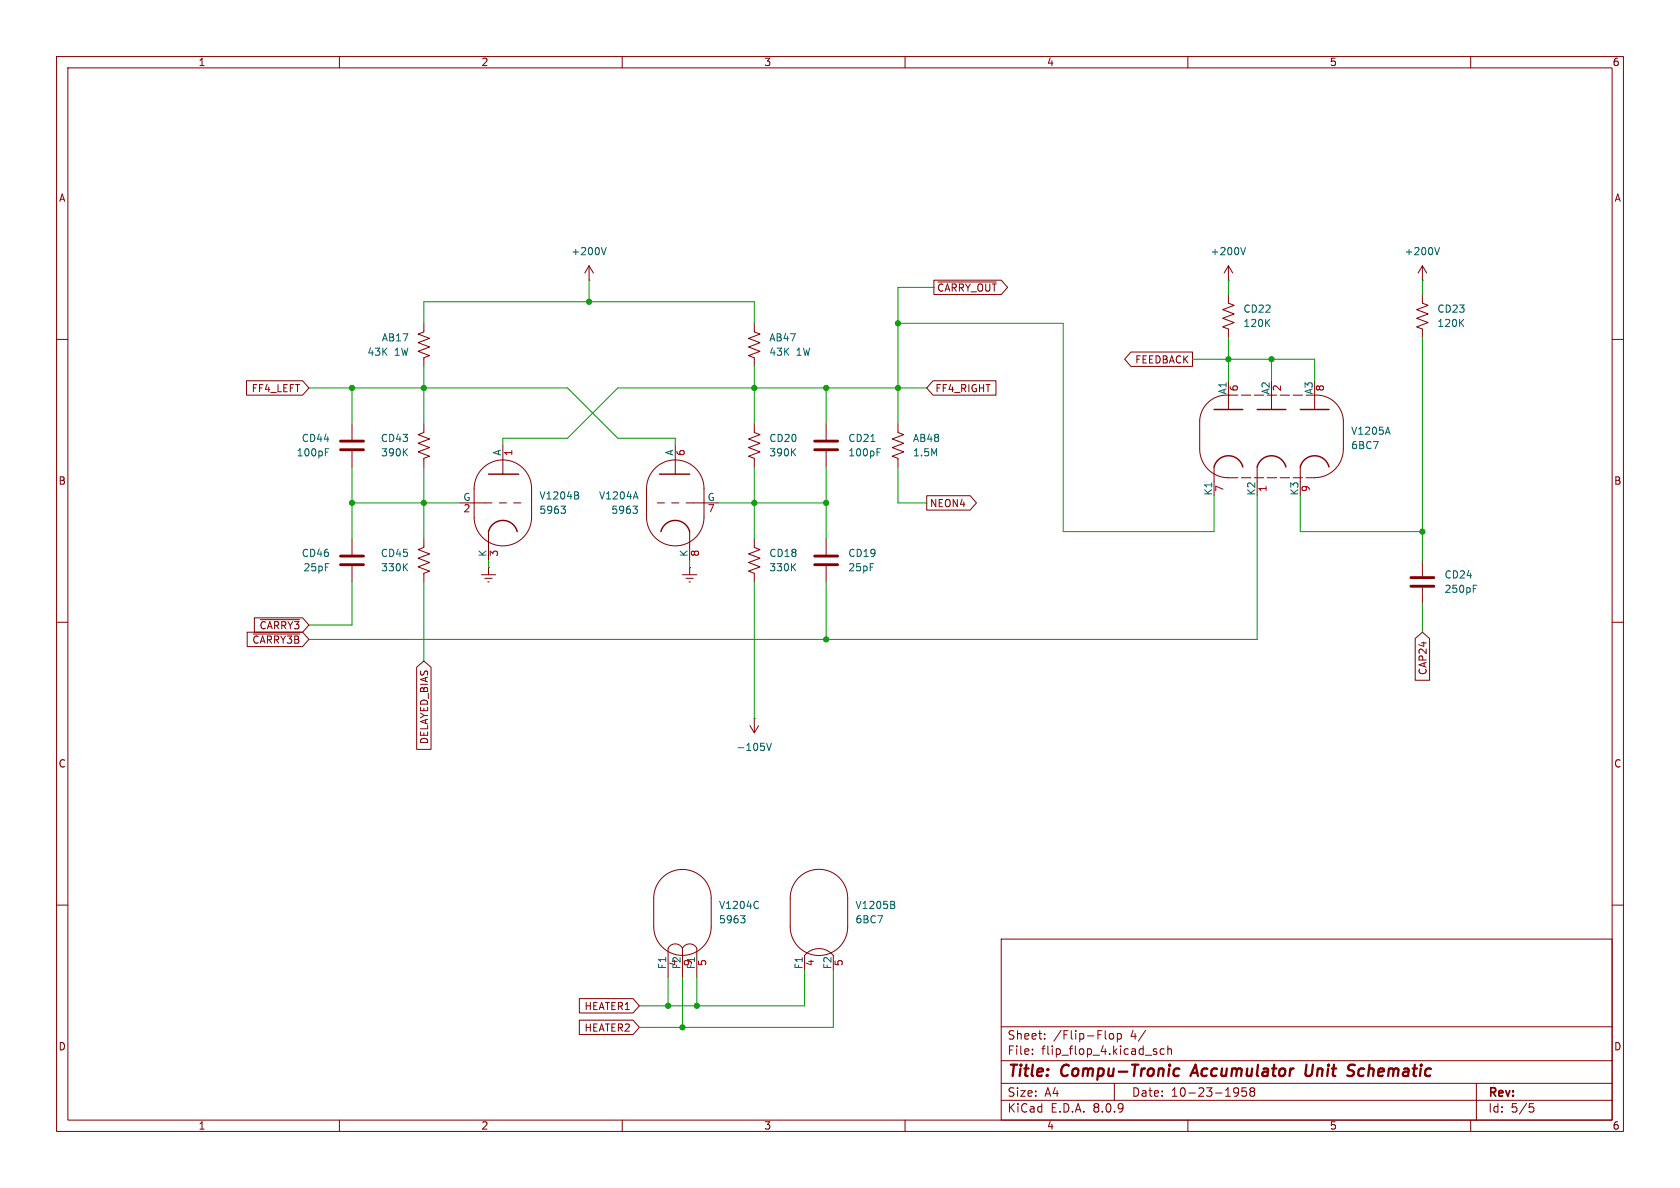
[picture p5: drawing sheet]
(kicad_sch
 (version 20231120)
 (generator "eeschema")
 (generator_version "8.0")
 (paper "A4")
 (title_block
  (title "Compu-Tronic Accumulator Unit Schematic")
  (date "10-23-1958"))
 (lib_symbols
  (symbol "Device:C"
   (pin_numbers hide)
   (pin_names
    (offset 0.254)) (exclude_from_sim no) (in_bom yes) (on_board yes)
   (property "Reference" "C" (at 0.635 2.54 0) (effects (font (size 1.27 1.27)) (justify left)))
   (property "Value" "C" (at 0.635 -2.54 0) (effects (font (size 1.27 1.27)) (justify left)))
   (property "Footprint" "" (at 0.9652 -3.81 0) (effects (font (size 1.27 1.27)) (hide yes)))
   (property "Datasheet" "~" (at 0 0 0) (effects (font (size 1.27 1.27)) (hide yes)))
   (property "Description" "Unpolarized capacitor" (at 0 0 0) (effects (font (size 1.27 1.27)) (hide yes)))
   (symbol "C_0_1"
    (polyline (pts (xy -2.032 -0.762) (xy 2.032 -0.762)) (stroke (width 0.508) (type default)) (fill (type none)))
    (polyline (pts (xy -2.032 0.762) (xy 2.032 0.762)) (stroke (width 0.508) (type default)) (fill (type none))))
   (symbol "C_1_1"
    (pin passive line (at 0 3.81 270) (length 2.794) (name "~" (effects (font (size 1.27 1.27)))) (number "1" (effects (font (size 1.27 1.27)))))
    (pin passive line (at 0 -3.81 90) (length 2.794) (name "~" (effects (font (size 1.27 1.27)))) (number "2" (effects (font (size 1.27 1.27)))))))
  (symbol "Device:R_US"
   (pin_numbers hide)
   (pin_names
    (offset 0)) (exclude_from_sim no) (in_bom yes) (on_board yes)
   (property "Reference" "R" (at 2.54 0 90) (effects (font (size 1.27 1.27))))
   (property "Value" "R_US" (at -2.54 0 90) (effects (font (size 1.27 1.27))))
   (property "Footprint" "" (at 1.016 -0.254 90) (effects (font (size 1.27 1.27)) (hide yes)))
   (property "Datasheet" "~" (at 0 0 0) (effects (font (size 1.27 1.27)) (hide yes)))
   (property "Description" "Resistor, US symbol" (at 0 0 0) (effects (font (size 1.27 1.27)) (hide yes)))
   (symbol "R_US_0_1"
    (polyline (pts (xy 0 -2.286) (xy 0 -2.54)) (stroke (width 0) (type default)) (fill (type none)))
    (polyline (pts (xy 0 2.286) (xy 0 2.54)) (stroke (width 0) (type default)) (fill (type none)))
    (polyline (pts (xy 0 -0.762) (xy 1.016 -1.143) (xy 0 -1.524) (xy -1.016 -1.905) (xy 0 -2.286)) (stroke (width 0) (type default)) (fill (type none)))
    (polyline (pts (xy 0 0.762) (xy 1.016 0.381) (xy 0 0) (xy -1.016 -0.381) (xy 0 -0.762)) (stroke (width 0) (type default)) (fill (type none)))
    (polyline (pts (xy 0 2.286) (xy 1.016 1.905) (xy 0 1.524) (xy -1.016 1.143) (xy 0 0.762)) (stroke (width 0) (type default)) (fill (type none))))
   (symbol "R_US_1_1"
    (pin passive line (at 0 3.81 270) (length 1.27) (name "~" (effects (font (size 1.27 1.27)))) (number "1" (effects (font (size 1.27 1.27)))))
    (pin passive line (at 0 -3.81 90) (length 1.27) (name "~" (effects (font (size 1.27 1.27)))) (number "2" (effects (font (size 1.27 1.27)))))))
  (symbol "Tube_6BC7:6BC7"
   (pin_names
    (offset 0)) (exclude_from_sim no) (in_bom yes) (on_board yes)
   (property "Reference" "U" (at -7.62 13.716 0) (effects (font (size 1.27 1.27))))
   (property "Value" "6BC7" (at -6.096 11.684 0) (effects (font (size 1.27 1.27))))
   (property "Footprint" "Valve:Valve_Mini_P" (at 1.27 -19.05 0) (effects (font (size 1.27 1.27)) (hide yes)))
   (property "Datasheet" "" (at 0 5.08 0) (effects (font (size 1.27 1.27)) (hide yes)))
   (property "Description" "triple diode" (at 0 19.558 0) (effects (font (size 1.27 1.27)) (hide yes)))
   (property "ki_locked" "" (at 0 0 0) (effects (font (size 1.27 1.27))))
   (symbol "6BC7_1_0"
    (polyline (pts (xy -2.54 -2.54) (xy -2.54 -5.08)) (stroke (width 0) (type default)) (fill (type none)))
    (polyline (pts (xy 0 7.62) (xy 0 10.16)) (stroke (width 0) (type default)) (fill (type none)))
    (polyline (pts (xy 5.08 -2.54) (xy 5.08 -5.08)) (stroke (width 0) (type default)) (fill (type none)))
    (polyline (pts (xy 7.62 7.62) (xy 7.62 10.16)) (stroke (width 0) (type default)) (fill (type none)))
    (polyline (pts (xy 12.7 -2.54) (xy 12.7 -5.08)) (stroke (width 0) (type default)) (fill (type none)))
    (polyline (pts (xy 15.24 7.62) (xy 15.24 10.16)) (stroke (width 0) (type default)) (fill (type none))))
   (symbol "6BC7_1_1"
    (arc (start -5.08 0.635) (mid -3.5954 -2.9604) (end 0 -4.445) (stroke (width 0) (type default)) (fill (type none)))
    (polyline (pts (xy -5.08 5.715) (xy -5.08 0.635)) (stroke (width 0) (type default)) (fill (type none)))
    (polyline (pts (xy 0 -4.445) (xy 15.24 -4.445)) (stroke (width 0) (type dash)) (fill (type none)))
    (polyline (pts (xy 0 10.16) (xy 0 10.16)) (stroke (width 0) (type default)) (fill (type none)))
    (polyline (pts (xy 0 10.16) (xy 15.24 10.16)) (stroke (width 0) (type dash)) (fill (type none)))
    (polyline (pts (xy 20.32 5.715) (xy 20.32 0.635)) (stroke (width 0) (type default)) (fill (type none)))
    (polyline (pts (xy -2.54 7.62) (xy 2.54 7.62) (xy 2.54 7.62)) (stroke (width 0.254) (type default)) (fill (type none)))
    (polyline (pts (xy 5.08 7.62) (xy 10.16 7.62) (xy 10.16 7.62)) (stroke (width 0.254) (type default)) (fill (type none)))
    (polyline (pts (xy 12.7 7.62) (xy 17.78 7.62) (xy 17.78 7.62)) (stroke (width 0.254) (type default)) (fill (type none)))
    (arc (start 0 10.16) (mid -3.4635 8.9929) (end -5.08 5.715) (stroke (width 0) (type default)) (fill (type none)))
    (arc (start 2.54 -2.54) (mid 0 -0.5568) (end -2.54 -2.54) (stroke (width 0.254) (type default)) (fill (type none)))
    (arc (start 10.16 -2.54) (mid 7.62 -0.5568) (end 5.08 -2.54) (stroke (width 0.254) (type default)) (fill (type none)))
    (arc (start 15.2287 -4.4337) (mid 18.8241 -2.9491) (end 20.3087 0.6463) (stroke (width 0) (type default)) (fill (type none)))
    (arc (start 17.78 -2.54) (mid 15.24 -0.5568) (end 12.7 -2.54) (stroke (width 0.254) (type default)) (fill (type none)))
    (arc (start 20.32 5.715) (mid 18.7035 8.9929) (end 15.24 10.16) (stroke (width 0) (type default)) (fill (type none)))
    (pin bidirectional line (at 5.08 -7.62 90) (length 2.54) (name "K2" (effects (font (size 1.27 1.27)))) (number "1" (effects (font (size 1.27 1.27)))))
    (pin output line (at 7.62 12.7 270) (length 2.54) (name "A2" (effects (font (size 1.27 1.27)))) (number "2" (effects (font (size 1.27 1.27)))))
    (pin output line (at 0 12.7 270) (length 2.54) (name "A1" (effects (font (size 1.27 1.27)))) (number "6" (effects (font (size 1.27 1.27)))))
    (pin bidirectional line (at -2.54 -7.62 90) (length 2.54) (name "K1" (effects (font (size 1.27 1.27)))) (number "7" (effects (font (size 1.27 1.27)))))
    (pin output line (at 15.24 12.7 270) (length 2.54) (name "A3" (effects (font (size 1.27 1.27)))) (number "8" (effects (font (size 1.27 1.27)))))
    (pin bidirectional line (at 12.7 -7.62 90) (length 2.54) (name "K3" (effects (font (size 1.27 1.27)))) (number "9" (effects (font (size 1.27 1.27))))))
   (symbol "6BC7_2_1"
    (arc (start -2.54 5.08) (mid 2.54 0) (end 7.62 5.08) (stroke (width 0) (type default)) (fill (type none)))
    (polyline (pts (xy -2.54 10.16) (xy -2.54 5.08)) (stroke (width 0) (type default)) (fill (type none)))
    (polyline (pts (xy 7.62 10.16) (xy 7.62 5.08)) (stroke (width 0) (type default)) (fill (type none)))
    (arc (start 5.08 0) (mid 2.54 1.2208) (end 0 0) (stroke (width 0) (type default)) (fill (type none)))
    (arc (start 7.62 10.16) (mid 2.54 15.24) (end -2.54 10.16) (stroke (width 0) (type default)) (fill (type none)))
    (pin power_in line (at 0 -2.54 90) (length 2.54) (name "F1" (effects (font (size 1.27 1.27)))) (number "4" (effects (font (size 1.27 1.27)))))
    (pin power_in line (at 5.08 -2.54 90) (length 2.54) (name "F2" (effects (font (size 1.27 1.27)))) (number "5" (effects (font (size 1.27 1.27)))))))
  (symbol "Valve:ECC81"
   (pin_names
    (offset 0)) (exclude_from_sim no) (in_bom yes) (on_board yes)
   (property "Reference" "U" (at 3.302 7.874 0) (effects (font (size 1.27 1.27))))
   (property "Value" "ECC81" (at 8.89 -7.62 0) (effects (font (size 1.27 1.27))))
   (property "Footprint" "Valve:Valve_Noval_P" (at 6.858 -10.16 0) (effects (font (size 1.27 1.27)) (hide yes)))
   (property "Datasheet" "http://www.r-type.org/pdfs/ecc81.pdf" (at 0 0 0) (effects (font (size 1.27 1.27)) (hide yes)))
   (property "Description" "double triode" (at 0 0 0) (effects (font (size 1.27 1.27)) (hide yes)))
   (property "ki_locked" "" (at 0 0 0) (effects (font (size 1.27 1.27))))
   (symbol "ECC81_0_1"
    (arc (start -5.08 -2.54) (mid 0 -7.5979) (end 5.08 -2.54) (stroke (width 0) (type default)) (fill (type none)))
    (polyline (pts (xy 5.08 2.54) (xy 5.08 -2.54)) (stroke (width 0) (type default)) (fill (type none)))
    (polyline (pts (xy -5.08 2.54) (xy -5.08 -2.54) (xy -5.08 -2.54)) (stroke (width 0) (type default)) (fill (type none)))
    (arc (start 5.08 2.54) (mid 0 7.5979) (end -5.08 2.54) (stroke (width 0) (type default)) (fill (type none))))
   (symbol "ECC81_1_0"
    (polyline (pts (xy -2.54 -5.08) (xy -2.54 -7.62)) (stroke (width 0) (type default)) (fill (type none)))
    (polyline (pts (xy 0 5.08) (xy 0 7.62)) (stroke (width 0) (type default)) (fill (type none))))
   (symbol "ECC81_1_1"
    (polyline (pts (xy -5.08 0) (xy -3.175 0)) (stroke (width 0) (type default)) (fill (type none)))
    (polyline (pts (xy -1.905 0) (xy -3.175 0)) (stroke (width 0.1524) (type default)) (fill (type none)))
    (polyline (pts (xy -0.635 0) (xy 0.635 0)) (stroke (width 0.1524) (type default)) (fill (type none)))
    (polyline (pts (xy 1.905 0) (xy 3.175 0)) (stroke (width 0.1524) (type default)) (fill (type none)))
    (polyline (pts (xy -2.54 5.08) (xy 2.794 5.08) (xy 2.794 5.08)) (stroke (width 0.254) (type default)) (fill (type none)))
    (arc (start 2.54 -5.08) (mid 0 -3.0968) (end -2.54 -5.08) (stroke (width 0.254) (type default)) (fill (type none)))
    (pin output line (at 0 10.16 270) (length 2.54) (name "A" (effects (font (size 1.27 1.27)))) (number "6" (effects (font (size 1.27 1.27)))))
    (pin input line (at -7.62 0 0) (length 2.54) (name "G" (effects (font (size 1.27 1.27)))) (number "7" (effects (font (size 1.27 1.27)))))
    (pin bidirectional line (at -2.54 -10.16 90) (length 2.54) (name "K" (effects (font (size 1.27 1.27)))) (number "8" (effects (font (size 1.27 1.27))))))
   (symbol "ECC81_2_0"
    (polyline (pts (xy -2.54 -5.08) (xy -2.54 -7.62)) (stroke (width 0) (type default)) (fill (type none)))
    (polyline (pts (xy 0 5.08) (xy 0 7.62)) (stroke (width 0) (type default)) (fill (type none))))
   (symbol "ECC81_2_1"
    (polyline (pts (xy -5.08 0) (xy -3.175 0)) (stroke (width 0) (type default)) (fill (type none)))
    (polyline (pts (xy -1.905 0) (xy -3.175 0)) (stroke (width 0.1524) (type default)) (fill (type none)))
    (polyline (pts (xy -0.635 0) (xy 0.635 0)) (stroke (width 0.1524) (type default)) (fill (type none)))
    (polyline (pts (xy 1.905 0) (xy 3.175 0)) (stroke (width 0.1524) (type default)) (fill (type none)))
    (polyline (pts (xy -2.54 5.08) (xy 2.794 5.08) (xy 2.794 5.08)) (stroke (width 0.254) (type default)) (fill (type none)))
    (arc (start 2.54 -5.08) (mid 0 -3.0968) (end -2.54 -5.08) (stroke (width 0.254) (type default)) (fill (type none)))
    (pin output line (at 0 10.16 270) (length 2.54) (name "A" (effects (font (size 1.27 1.27)))) (number "1" (effects (font (size 1.27 1.27)))))
    (pin input line (at -7.62 0 0) (length 2.54) (name "G" (effects (font (size 1.27 1.27)))) (number "2" (effects (font (size 1.27 1.27)))))
    (pin bidirectional line (at -2.54 -10.16 90) (length 2.54) (name "K" (effects (font (size 1.27 1.27)))) (number "3" (effects (font (size 1.27 1.27))))))
   (symbol "ECC81_3_1"
    (arc (start 0 -6.35) (mid -1.27 -5.5651) (end -2.54 -6.35) (stroke (width 0) (type default)) (fill (type none)))
    (arc (start 2.54 -6.35) (mid 1.27 -5.5651) (end 0 -6.35) (stroke (width 0) (type default)) (fill (type none)))
    (pin power_in line (at -2.54 -11.43 90) (length 5.08) (name "F1" (effects (font (size 1.27 1.27)))) (number "4" (effects (font (size 1.27 1.27)))))
    (pin power_in line (at 2.54 -11.43 90) (length 5.08) (name "F1" (effects (font (size 1.27 1.27)))) (number "5" (effects (font (size 1.27 1.27)))))
    (pin power_in line (at 0 -11.43 90) (length 5.08) (name "F2" (effects (font (size 1.27 1.27)))) (number "9" (effects (font (size 1.27 1.27)))))))
  (symbol "power:Earth"
   (power)
   (pin_numbers hide)
   (pin_names
    (offset 0) hide) (exclude_from_sim no) (in_bom yes) (on_board yes)
   (property "Reference" "#PWR" (at 0 -6.35 0) (effects (font (size 1.27 1.27)) (hide yes)))
   (property "Value" "Earth" (at 0 -3.81 0) (effects (font (size 1.27 1.27))))
   (property "Footprint" "" (at 0 0 0) (effects (font (size 1.27 1.27)) (hide yes)))
   (property "Datasheet" "~" (at 0 0 0) (effects (font (size 1.27 1.27)) (hide yes)))
   (property "Description" "Power symbol creates a global label with name \"Earth\"" (at 0 0 0) (effects (font (size 1.27 1.27)) (hide yes)))
   (symbol "Earth_0_1"
    (polyline (pts (xy -0.635 -1.905) (xy 0.635 -1.905)) (stroke (width 0) (type default)) (fill (type none)))
    (polyline (pts (xy -0.127 -2.54) (xy 0.127 -2.54)) (stroke (width 0) (type default)) (fill (type none)))
    (polyline (pts (xy 0 -1.27) (xy 0 0)) (stroke (width 0) (type default)) (fill (type none)))
    (polyline (pts (xy 1.27 -1.27) (xy -1.27 -1.27)) (stroke (width 0) (type default)) (fill (type none))))
   (symbol "Earth_1_1"
    (pin power_in line (at 0 0 270) (length 0) (name "~" (effects (font (size 1.27 1.27)))) (number "1" (effects (font (size 1.27 1.27)))))))
  (symbol "power:VCCQ"
   (power)
   (pin_numbers hide)
   (pin_names
    (offset 0) hide) (exclude_from_sim no) (in_bom yes) (on_board yes)
   (property "Reference" "#PWR" (at 0 -3.81 0) (effects (font (size 1.27 1.27)) (hide yes)))
   (property "Value" "VCCQ" (at 0 3.556 0) (effects (font (size 1.27 1.27))))
   (property "Footprint" "" (at 0 0 0) (effects (font (size 1.27 1.27)) (hide yes)))
   (property "Datasheet" "" (at 0 0 0) (effects (font (size 1.27 1.27)) (hide yes)))
   (property "Description" "Power symbol creates a global label with name \"VCCQ\"" (at 0 0 0) (effects (font (size 1.27 1.27)) (hide yes)))
   (symbol "VCCQ_0_1"
    (polyline (pts (xy -0.762 1.27) (xy 0 2.54)) (stroke (width 0) (type default)) (fill (type none)))
    (polyline (pts (xy 0 0) (xy 0 2.54)) (stroke (width 0) (type default)) (fill (type none)))
    (polyline (pts (xy 0 2.54) (xy 0.762 1.27)) (stroke (width 0) (type default)) (fill (type none))))
   (symbol "VCCQ_1_1"
    (pin power_in line (at 0 0 90) (length 0) (name "~" (effects (font (size 1.27 1.27)))) (number "1" (effects (font (size 1.27 1.27)))))))
  (symbol "power:VD"
   (power)
   (pin_numbers hide)
   (pin_names
    (offset 0) hide) (exclude_from_sim no) (in_bom yes) (on_board yes)
   (property "Reference" "#PWR" (at 0 -3.81 0) (effects (font (size 1.27 1.27)) (hide yes)))
   (property "Value" "VD" (at 0 3.556 0) (effects (font (size 1.27 1.27))))
   (property "Footprint" "" (at 0 0 0) (effects (font (size 1.27 1.27)) (hide yes)))
   (property "Datasheet" "" (at 0 0 0) (effects (font (size 1.27 1.27)) (hide yes)))
   (property "Description" "Power symbol creates a global label with name \"VD\"" (at 0 0 0) (effects (font (size 1.27 1.27)) (hide yes)))
   (symbol "VD_0_1"
    (polyline (pts (xy -0.762 1.27) (xy 0 2.54)) (stroke (width 0) (type default)) (fill (type none)))
    (polyline (pts (xy 0 0) (xy 0 2.54)) (stroke (width 0) (type default)) (fill (type none)))
    (polyline (pts (xy 0 2.54) (xy 0.762 1.27)) (stroke (width 0) (type default)) (fill (type none))))
   (symbol "VD_1_1"
    (pin power_in line (at 0 0 90) (length 0) (name "~" (effects (font (size 1.27 1.27)))) (number "1" (effects (font (size 1.27 1.27))))))))
 (junction
  (at 133.35 68.58)
  (diameter 0)
  (color 0 0 0 0))
 (junction
  (at 74.93 88.9)
  (diameter 0)
  (color 0 0 0 0))
 (junction
  (at 118.11 177.8)
  (diameter 0)
  (color 0 0 0 0))
 (junction
  (at 217.17 63.5)
  (diameter 0)
  (color 0 0 0 0))
 (junction
  (at 146.05 113.03)
  (diameter 0)
  (color 0 0 0 0))
 (junction
  (at 120.65 181.61)
  (diameter 0)
  (color 0 0 0 0))
 (junction
  (at 146.05 68.58)
  (diameter 0)
  (color 0 0 0 0))
 (junction
  (at 224.79 63.5)
  (diameter 0)
  (color 0 0 0 0))
 (junction
  (at 251.46 93.98)
  (diameter 0)
  (color 0 0 0 0))
 (junction
  (at 62.23 88.9)
  (diameter 0)
  (color 0 0 0 0))
 (junction
  (at 62.23 68.58)
  (diameter 0)
  (color 0 0 0 0))
 (junction
  (at 133.35 88.9)
  (diameter 0)
  (color 0 0 0 0))
 (junction
  (at 123.19 177.8)
  (diameter 0)
  (color 0 0 0 0))
 (junction
  (at 158.75 68.58)
  (diameter 0)
  (color 0 0 0 0))
 (junction
  (at 158.75 57.15)
  (diameter 0)
  (color 0 0 0 0))
 (junction
  (at 104.14 53.34)
  (diameter 0)
  (color 0 0 0 0))
 (junction
  (at 146.05 88.9)
  (diameter 0)
  (color 0 0 0 0))
 (junction
  (at 74.93 68.58)
  (diameter 0)
  (color 0 0 0 0))
 (wire
  (pts (xy 217.17 49.53) (xy 217.17 52.07))
  (stroke (width 0) (type default)))
 (wire
  (pts (xy 222.25 87.63) (xy 222.25 113.03))
  (stroke (width 0) (type default)))
 (wire
  (pts (xy 146.05 74.93) (xy 146.05 68.58))
  (stroke (width 0) (type default)))
 (wire
  (pts (xy 133.35 68.58) (xy 133.35 74.93))
  (stroke (width 0) (type default)))
 (wire
  (pts (xy 62.23 68.58) (xy 74.93 68.58))
  (stroke (width 0) (type default)))
 (wire
  (pts (xy 158.75 57.15) (xy 187.96 57.15))
  (stroke (width 0) (type default)))
 (wire
  (pts (xy 109.22 77.47) (xy 119.38 77.47))
  (stroke (width 0) (type default)))
 (wire
  (pts (xy 163.83 68.58) (xy 158.75 68.58))
  (stroke (width 0) (type default)))
 (wire
  (pts (xy 187.96 57.15) (xy 187.96 93.98))
  (stroke (width 0) (type default)))
 (wire
  (pts (xy 251.46 49.53) (xy 251.46 52.07))
  (stroke (width 0) (type default)))
 (wire
  (pts (xy 158.75 88.9) (xy 158.75 82.55))
  (stroke (width 0) (type default)))
 (wire
  (pts (xy 217.17 63.5) (xy 217.17 67.31))
  (stroke (width 0) (type default)))
 (wire
  (pts (xy 133.35 53.34) (xy 133.35 57.15))
  (stroke (width 0) (type default)))
 (wire
  (pts (xy 109.22 68.58) (xy 133.35 68.58))
  (stroke (width 0) (type default)))
 (wire
  (pts (xy 133.35 88.9) (xy 133.35 95.25))
  (stroke (width 0) (type default)))
 (wire
  (pts (xy 104.14 53.34) (xy 133.35 53.34))
  (stroke (width 0) (type default)))
 (wire
  (pts (xy 104.14 49.53) (xy 104.14 53.34))
  (stroke (width 0) (type default)))
 (wire
  (pts (xy 146.05 88.9) (xy 133.604 88.9))
  (stroke (width 0) (type default)))
 (wire
  (pts (xy 74.93 53.34) (xy 104.14 53.34))
  (stroke (width 0) (type default)))
 (wire
  (pts (xy 165.1 50.8) (xy 158.75 50.8))
  (stroke (width 0) (type default)))
 (wire
  (pts (xy 224.79 63.5) (xy 217.17 63.5))
  (stroke (width 0) (type default)))
 (wire
  (pts (xy 74.93 68.58) (xy 74.93 74.93))
  (stroke (width 0) (type default)))
 (wire
  (pts (xy 113.03 177.8) (xy 118.11 177.8))
  (stroke (width 0) (type default)))
 (wire
  (pts (xy 120.65 181.61) (xy 120.65 172.72))
  (stroke (width 0) (type default)))
 (wire
  (pts (xy 147.32 171.45) (xy 147.32 181.61))
  (stroke (width 0) (type default)))
 (wire
  (pts (xy 74.93 68.58) (xy 100.33 68.58))
  (stroke (width 0) (type default)))
 (wire
  (pts (xy 142.24 177.8) (xy 123.19 177.8))
  (stroke (width 0) (type default)))
 (wire
  (pts (xy 251.46 106.68) (xy 251.46 111.76))
  (stroke (width 0) (type default)))
 (wire
  (pts (xy 74.93 64.77) (xy 74.93 68.58))
  (stroke (width 0) (type default)))
 (wire
  (pts (xy 232.41 63.5) (xy 224.79 63.5))
  (stroke (width 0) (type default)))
 (wire
  (pts (xy 224.79 63.5) (xy 224.79 67.31))
  (stroke (width 0) (type default)))
 (wire
  (pts (xy 251.46 93.98) (xy 229.87 93.98))
  (stroke (width 0) (type default)))
 (wire
  (pts (xy 210.82 63.5) (xy 217.17 63.5))
  (stroke (width 0) (type default)))
 (wire
  (pts (xy 74.93 102.87) (xy 74.93 116.84))
  (stroke (width 0) (type default)))
 (wire
  (pts (xy 229.87 93.98) (xy 229.87 87.63))
  (stroke (width 0) (type default)))
 (wire
  (pts (xy 146.05 68.58) (xy 133.604 68.58))
  (stroke (width 0) (type default)))
 (wire
  (pts (xy 100.33 77.47) (xy 88.9 77.47))
  (stroke (width 0) (type default)))
 (wire
  (pts (xy 86.36 100.33) (xy 86.36 99.06))
  (stroke (width 0) (type default)))
 (wire
  (pts (xy 146.05 102.87) (xy 146.05 113.03))
  (stroke (width 0) (type default)))
 (wire
  (pts (xy 251.46 59.69) (xy 251.46 93.98))
  (stroke (width 0) (type default)))
 (wire
  (pts (xy 113.03 181.61) (xy 120.65 181.61))
  (stroke (width 0) (type default)))
 (wire
  (pts (xy 62.23 102.87) (xy 62.23 110.49))
  (stroke (width 0) (type default)))
 (wire
  (pts (xy 146.05 95.25) (xy 146.05 88.9))
  (stroke (width 0) (type default)))
 (wire
  (pts (xy 54.61 113.03) (xy 146.05 113.03))
  (stroke (width 0) (type default)))
 (wire
  (pts (xy 123.19 177.8) (xy 123.19 172.72))
  (stroke (width 0) (type default)))
 (wire
  (pts (xy 158.75 68.58) (xy 158.75 74.93))
  (stroke (width 0) (type default)))
 (wire
  (pts (xy 62.23 82.55) (xy 62.23 88.9))
  (stroke (width 0) (type default)))
 (wire
  (pts (xy 187.96 93.98) (xy 214.63 93.98))
  (stroke (width 0) (type default)))
 (wire
  (pts (xy 74.93 88.9) (xy 74.93 95.25))
  (stroke (width 0) (type default)))
 (wire
  (pts (xy 81.28 88.9) (xy 74.93 88.9))
  (stroke (width 0) (type default)))
 (wire
  (pts (xy 133.35 88.9) (xy 133.35 82.55))
  (stroke (width 0) (type default)))
 (wire
  (pts (xy 147.32 181.61) (xy 120.65 181.61))
  (stroke (width 0) (type default)))
 (wire
  (pts (xy 133.35 102.87) (xy 133.35 127))
  (stroke (width 0) (type default)))
 (wire
  (pts (xy 118.11 177.8) (xy 123.19 177.8))
  (stroke (width 0) (type default)))
 (wire
  (pts (xy 146.05 68.58) (xy 158.75 68.58))
  (stroke (width 0) (type default)))
 (wire
  (pts (xy 74.93 88.9) (xy 74.93 82.55))
  (stroke (width 0) (type default)))
 (wire
  (pts (xy 109.22 68.58) (xy 100.33 77.47))
  (stroke (width 0) (type default)))
 (wire
  (pts (xy 54.61 110.49) (xy 62.23 110.49))
  (stroke (width 0) (type default)))
 (wire
  (pts (xy 119.38 77.47) (xy 119.38 78.74))
  (stroke (width 0) (type default)))
 (wire
  (pts (xy 251.46 93.98) (xy 251.46 99.06))
  (stroke (width 0) (type default)))
 (wire
  (pts (xy 142.24 171.45) (xy 142.24 177.8))
  (stroke (width 0) (type default)))
 (wire
  (pts (xy 158.75 50.8) (xy 158.75 57.15))
  (stroke (width 0) (type default)))
 (wire
  (pts (xy 62.23 74.93) (xy 62.23 68.58))
  (stroke (width 0) (type default)))
 (wire
  (pts (xy 54.61 68.58) (xy 62.23 68.58))
  (stroke (width 0) (type default)))
 (wire
  (pts (xy 133.35 64.77) (xy 133.35 68.58))
  (stroke (width 0) (type default)))
 (wire
  (pts (xy 127 88.9) (xy 133.35 88.9))
  (stroke (width 0) (type default)))
 (wire
  (pts (xy 232.41 67.31) (xy 232.41 63.5))
  (stroke (width 0) (type default)))
 (wire
  (pts (xy 118.11 172.72) (xy 118.11 177.8))
  (stroke (width 0) (type default)))
 (wire
  (pts (xy 163.83 88.9) (xy 158.75 88.9))
  (stroke (width 0) (type default)))
 (wire
  (pts (xy 146.05 82.55) (xy 146.05 88.9))
  (stroke (width 0) (type default)))
 (wire
  (pts (xy 217.17 59.69) (xy 217.17 63.5))
  (stroke (width 0) (type default)))
 (wire
  (pts (xy 62.23 95.25) (xy 62.23 88.9))
  (stroke (width 0) (type default)))
 (wire
  (pts (xy 214.63 93.98) (xy 214.63 87.63))
  (stroke (width 0) (type default)))
 (wire
  (pts (xy 100.33 68.58) (xy 109.22 77.47))
  (stroke (width 0) (type default)))
 (wire
  (pts (xy 158.75 57.15) (xy 158.75 68.58))
  (stroke (width 0) (type default)))
 (wire
  (pts (xy 121.92 100.33) (xy 121.92 99.06))
  (stroke (width 0) (type default)))
 (wire
  (pts (xy 62.23 88.9) (xy 74.93 88.9))
  (stroke (width 0) (type default)))
 (wire
  (pts (xy 222.25 113.03) (xy 146.05 113.03))
  (stroke (width 0) (type default)))
 (wire
  (pts (xy 88.9 77.47) (xy 88.9 78.74))
  (stroke (width 0) (type default)))
 (wire
  (pts (xy 74.93 53.34) (xy 74.93 57.15))
  (stroke (width 0) (type default)))
 (global_label "FF4_LEFT"
  (shape input)
  (at 54.61 68.58 180)
  (fields_autoplaced yes)
  (effects (font (size 1.27 1.27)) (justify right))
  (property "Intersheetrefs" "${INTERSHEET_REFS}" (at 43.0372 68.58 0) (effects (font (size 1.27 1.27)) (justify right) (hide yes))))
 (global_label "~{CARRY3B}"
  (shape input)
  (at 54.61 113.03 180)
  (fields_autoplaced yes)
  (effects (font (size 1.27 1.27)) (justify right))
  (property "Intersheetrefs" "${INTERSHEET_REFS}" (at 43.1581 113.03 0) (effects (font (size 1.27 1.27)) (justify right) (hide yes))))
 (global_label "HEATER2"
  (shape input)
  (at 113.03 181.61 180)
  (fields_autoplaced yes)
  (effects (font (size 1.27 1.27)) (justify right))
  (property "Intersheetrefs" "${INTERSHEET_REFS}" (at 101.8806 181.61 0) (effects (font (size 1.27 1.27)) (justify right) (hide yes))))
 (global_label "FF4_RIGHT"
  (shape input)
  (at 163.83 68.58 0)
  (fields_autoplaced yes)
  (effects (font (size 1.27 1.27)) (justify left))
  (property "Intersheetrefs" "${INTERSHEET_REFS}" (at 176.6124 68.58 0) (effects (font (size 1.27 1.27)) (justify left) (hide yes))))
 (global_label "CAP24"
  (shape input)
  (at 251.46 111.76 270)
  (fields_autoplaced yes)
  (effects (font (size 1.27 1.27)) (justify right))
  (property "Intersheetrefs" "${INTERSHEET_REFS}" (at 251.46 120.7928 90) (effects (font (size 1.27 1.27)) (justify right) (hide yes))))
 (global_label "FEEDBACK"
  (shape output)
  (at 210.82 63.5 180)
  (fields_autoplaced yes)
  (effects (font (size 1.27 1.27)) (justify right))
  (property "Intersheetrefs" "${INTERSHEET_REFS}" (at 198.2796 63.5 0) (effects (font (size 1.27 1.27)) (justify right) (hide yes))))
 (global_label "DELAYED_BIAS"
  (shape input)
  (at 74.93 116.84 270)
  (fields_autoplaced yes)
  (effects (font (size 1.27 1.27)) (justify right))
  (property "Intersheetrefs" "${INTERSHEET_REFS}" (at 74.93 133.009 90) (effects (font (size 1.27 1.27)) (justify right) (hide yes))))
 (global_label "HEATER1"
  (shape input)
  (at 113.03 177.8 180)
  (fields_autoplaced yes)
  (effects (font (size 1.27 1.27)) (justify right))
  (property "Intersheetrefs" "${INTERSHEET_REFS}" (at 101.8806 177.8 0) (effects (font (size 1.27 1.27)) (justify right) (hide yes))))
 (global_label "~{CARRY_OUT}"
  (shape output)
  (at 165.1 50.8 0)
  (fields_autoplaced yes)
  (effects (font (size 1.27 1.27)) (justify left))
  (property "Intersheetrefs" "${INTERSHEET_REFS}" (at 178.6686 50.8 0) (effects (font (size 1.27 1.27)) (justify left) (hide yes))))
 (global_label "NEON4"
  (shape output)
  (at 163.83 88.9 0)
  (fields_autoplaced yes)
  (effects (font (size 1.27 1.27)) (justify left))
  (property "Intersheetrefs" "${INTERSHEET_REFS}" (at 173.1652 88.9 0) (effects (font (size 1.27 1.27)) (justify left) (hide yes))))
 (global_label "~{CARRY3}"
  (shape input)
  (at 54.61 110.49 180)
  (fields_autoplaced yes)
  (effects (font (size 1.27 1.27)) (justify right))
  (property "Intersheetrefs" "${INTERSHEET_REFS}" (at 44.4281 110.49 0) (effects (font (size 1.27 1.27)) (justify right) (hide yes))))
 (symbol
  (lib_id "Device:C")
  (at 146.05 78.74 0)
  (unit 1)
  (exclude_from_sim no)
  (in_bom yes)
  (on_board yes)
  (dnp no)
  (property "Reference" "CD21" (at 149.86 77.4699 0) (effects (font (size 1.27 1.27)) (justify left)))
  (property "Value" "100pF" (at 149.86 80.0099 0) (effects (font (size 1.27 1.27)) (justify left)))
  (property "Footprint" "" (at 147.0152 82.55 0) (effects (font (size 1.27 1.27)) (hide yes)))
  (property "Datasheet" "~" (at 146.05 78.74 0) (effects (font (size 1.27 1.27)) (hide yes)))
  (property "Description" "Unpolarized capacitor" (at 146.05 78.74 0) (effects (font (size 1.27 1.27)) (hide yes)))
  (pin "2")
  (pin "1"))
 (symbol
  (lib_id "Device:R_US")
  (at 74.93 60.96 0)
  (mirror y)
  (unit 1)
  (exclude_from_sim no)
  (in_bom yes)
  (on_board yes)
  (dnp no)
  (property "Reference" "AB17" (at 72.39 59.6899 0) (effects (font (size 1.27 1.27)) (justify left)))
  (property "Value" "43K 1W" (at 72.39 62.2299 0) (effects (font (size 1.27 1.27)) (justify left)))
  (property "Footprint" "" (at 73.914 61.214 90) (effects (font (size 1.27 1.27)) (hide yes)))
  (property "Datasheet" "~" (at 74.93 60.96 0) (effects (font (size 1.27 1.27)) (hide yes)))
  (property "Description" "Resistor, US symbol" (at 74.93 60.96 0) (effects (font (size 1.27 1.27)) (hide yes)))
  (pin "1")
  (pin "2"))
 (symbol
  (lib_id "Device:R_US")
  (at 74.93 99.06 0)
  (mirror y)
  (unit 1)
  (exclude_from_sim no)
  (in_bom yes)
  (on_board yes)
  (dnp no)
  (property "Reference" "CD45" (at 72.39 97.7899 0) (effects (font (size 1.27 1.27)) (justify left)))
  (property "Value" "330K" (at 72.39 100.3299 0) (effects (font (size 1.27 1.27)) (justify left)))
  (property "Footprint" "" (at 73.914 99.314 90) (effects (font (size 1.27 1.27)) (hide yes)))
  (property "Datasheet" "~" (at 74.93 99.06 0) (effects (font (size 1.27 1.27)) (hide yes)))
  (property "Description" "Resistor, US symbol" (at 74.93 99.06 0) (effects (font (size 1.27 1.27)) (hide yes)))
  (pin "1")
  (pin "2"))
 (symbol
  (lib_id "Device:R_US")
  (at 133.35 99.06 0)
  (unit 1)
  (exclude_from_sim no)
  (in_bom yes)
  (on_board yes)
  (dnp no)
  (property "Reference" "CD18" (at 135.89 97.7899 0) (effects (font (size 1.27 1.27)) (justify left)))
  (property "Value" "330K" (at 135.89 100.3299 0) (effects (font (size 1.27 1.27)) (justify left)))
  (property "Footprint" "" (at 134.366 99.314 90) (effects (font (size 1.27 1.27)) (hide yes)))
  (property "Datasheet" "~" (at 133.35 99.06 0) (effects (font (size 1.27 1.27)) (hide yes)))
  (property "Description" "Resistor, US symbol" (at 133.35 99.06 0) (effects (font (size 1.27 1.27)) (hide yes)))
  (pin "1")
  (pin "2"))
 (symbol
  (lib_id "power:VD")
  (at 133.35 127 180)
  (unit 1)
  (exclude_from_sim no)
  (in_bom yes)
  (on_board yes)
  (dnp no)
  (fields_autoplaced yes)
  (property "Reference" "#PWR16" (at 133.35 123.19 0) (effects (font (size 1.27 1.27)) (hide yes)))
  (property "Value" "-105V" (at 133.35 132.08 0) (effects (font (size 1.27 1.27))))
  (property "Footprint" "" (at 133.35 127 0) (effects (font (size 1.27 1.27)) (hide yes)))
  (property "Datasheet" "" (at 133.35 127 0) (effects (font (size 1.27 1.27)) (hide yes)))
  (property "Description" "Power symbol creates a global label with name \"VD\"" (at 133.35 127 0) (effects (font (size 1.27 1.27)) (hide yes)))
  (pin "1"))
 (symbol
  (lib_id "Device:R_US")
  (at 74.93 78.74 0)
  (mirror y)
  (unit 1)
  (exclude_from_sim no)
  (in_bom yes)
  (on_board yes)
  (dnp no)
  (property "Reference" "CD43" (at 72.39 77.4699 0) (effects (font (size 1.27 1.27)) (justify left)))
  (property "Value" "390K" (at 72.39 80.0099 0) (effects (font (size 1.27 1.27)) (justify left)))
  (property "Footprint" "" (at 73.914 78.994 90) (effects (font (size 1.27 1.27)) (hide yes)))
  (property "Datasheet" "~" (at 74.93 78.74 0) (effects (font (size 1.27 1.27)) (hide yes)))
  (property "Description" "Resistor, US symbol" (at 74.93 78.74 0) (effects (font (size 1.27 1.27)) (hide yes)))
  (pin "1")
  (pin "2"))
 (symbol
  (lib_id "Device:R_US")
  (at 158.75 78.74 0)
  (unit 1)
  (exclude_from_sim no)
  (in_bom yes)
  (on_board yes)
  (dnp no)
  (property "Reference" "AB48" (at 161.29 77.4699 0) (effects (font (size 1.27 1.27)) (justify left)))
  (property "Value" "1.5M" (at 161.29 80.0099 0) (effects (font (size 1.27 1.27)) (justify left)))
  (property "Footprint" "" (at 159.766 78.994 90) (effects (font (size 1.27 1.27)) (hide yes)))
  (property "Datasheet" "~" (at 158.75 78.74 0) (effects (font (size 1.27 1.27)) (hide yes)))
  (property "Description" "Resistor, US symbol" (at 158.75 78.74 0) (effects (font (size 1.27 1.27)) (hide yes)))
  (pin "1")
  (pin "2"))
 (symbol
  (lib_id "Device:C")
  (at 251.46 102.87 0)
  (unit 1)
  (exclude_from_sim no)
  (in_bom yes)
  (on_board yes)
  (dnp no)
  (property "Reference" "CD24" (at 255.27 101.5999 0) (effects (font (size 1.27 1.27)) (justify left)))
  (property "Value" "250pF" (at 255.27 104.1399 0) (effects (font (size 1.27 1.27)) (justify left)))
  (property "Footprint" "" (at 252.4252 106.68 0) (effects (font (size 1.27 1.27)) (hide yes)))
  (property "Datasheet" "~" (at 251.46 102.87 0) (effects (font (size 1.27 1.27)) (hide yes)))
  (property "Description" "Unpolarized capacitor" (at 251.46 102.87 0) (effects (font (size 1.27 1.27)) (hide yes)))
  (pin "2")
  (pin "1"))
 (symbol
  (lib_id "Tube_6BC7:6BC7")
  (at 217.17 80.01 0)
  (unit 1)
  (exclude_from_sim no)
  (in_bom yes)
  (on_board yes)
  (dnp no)
  (fields_autoplaced yes)
  (property "Reference" "V1205" (at 238.76 76.194 0) (effects (font (size 1.27 1.27)) (justify left)))
  (property "Value" "6BC7" (at 238.76 78.734 0) (effects (font (size 1.27 1.27)) (justify left)))
  (property "Footprint" "Valve:Valve_Mini_P" (at 218.44 99.06 0) (effects (font (size 1.27 1.27)) (hide yes)))
  (property "Datasheet" "" (at 217.17 74.93 0) (effects (font (size 1.27 1.27)) (hide yes)))
  (property "Description" "triple diode" (at 217.17 60.452 0) (effects (font (size 1.27 1.27)) (hide yes)))
  (pin "4")
  (pin "6")
  (pin "9")
  (pin "1")
  (pin "2")
  (pin "8")
  (pin "7")
  (pin "5"))
 (symbol
  (lib_id "Valve:ECC81")
  (at 119.38 88.9 0)
  (mirror y)
  (unit 1)
  (exclude_from_sim no)
  (in_bom yes)
  (on_board yes)
  (dnp no)
  (property "Reference" "V1204" (at 113.03 87.6299 0) (effects (font (size 1.27 1.27)) (justify left)))
  (property "Value" "5963" (at 113.03 90.1699 0) (effects (font (size 1.27 1.27)) (justify left)))
  (property "Footprint" "Valve:Valve_Noval_P" (at 112.522 99.06 0) (effects (font (size 1.27 1.27)) (hide yes)))
  (property "Datasheet" "http://www.r-type.org/pdfs/ecc81.pdf" (at 119.38 88.9 0) (effects (font (size 1.27 1.27)) (hide yes)))
  (property "Description" "double triode" (at 119.38 88.9 0) (effects (font (size 1.27 1.27)) (hide yes)))
  (pin "5")
  (pin "7")
  (pin "3")
  (pin "8")
  (pin "1")
  (pin "9")
  (pin "4")
  (pin "2")
  (pin "6"))
 (symbol
  (lib_id "power:Earth")
  (at 86.36 100.33 0)
  (unit 1)
  (exclude_from_sim no)
  (in_bom yes)
  (on_board yes)
  (dnp no)
  (fields_autoplaced yes)
  (property "Reference" "#PWR17" (at 86.36 106.68 0) (effects (font (size 1.27 1.27)) (hide yes)))
  (property "Value" "Earth" (at 86.36 105.41 0) (effects (font (size 1.27 1.27)) (hide yes)))
  (property "Footprint" "" (at 86.36 100.33 0) (effects (font (size 1.27 1.27)) (hide yes)))
  (property "Datasheet" "~" (at 86.36 100.33 0) (effects (font (size 1.27 1.27)) (hide yes)))
  (property "Description" "Power symbol creates a global label with name \"Earth\"" (at 86.36 100.33 0) (effects (font (size 1.27 1.27)) (hide yes)))
  (pin "1"))
 (symbol
  (lib_id "Device:C")
  (at 62.23 78.74 0)
  (mirror y)
  (unit 1)
  (exclude_from_sim no)
  (in_bom yes)
  (on_board yes)
  (dnp no)
  (property "Reference" "CD44" (at 58.42 77.4699 0) (effects (font (size 1.27 1.27)) (justify left)))
  (property "Value" "100pF" (at 58.42 80.0099 0) (effects (font (size 1.27 1.27)) (justify left)))
  (property "Footprint" "" (at 61.2648 82.55 0) (effects (font (size 1.27 1.27)) (hide yes)))
  (property "Datasheet" "~" (at 62.23 78.74 0) (effects (font (size 1.27 1.27)) (hide yes)))
  (property "Description" "Unpolarized capacitor" (at 62.23 78.74 0) (effects (font (size 1.27 1.27)) (hide yes)))
  (pin "2")
  (pin "1"))
 (symbol
  (lib_id "Valve:ECC81")
  (at 88.9 88.9 0)
  (unit 2)
  (exclude_from_sim no)
  (in_bom yes)
  (on_board yes)
  (dnp no)
  (fields_autoplaced yes)
  (property "Reference" "V1204" (at 95.25 87.6299 0) (effects (font (size 1.27 1.27)) (justify left)))
  (property "Value" "5963" (at 95.25 90.1699 0) (effects (font (size 1.27 1.27)) (justify left)))
  (property "Footprint" "Valve:Valve_Noval_P" (at 95.758 99.06 0) (effects (font (size 1.27 1.27)) (hide yes)))
  (property "Datasheet" "http://www.r-type.org/pdfs/ecc81.pdf" (at 88.9 88.9 0) (effects (font (size 1.27 1.27)) (hide yes)))
  (property "Description" "double triode" (at 88.9 88.9 0) (effects (font (size 1.27 1.27)) (hide yes)))
  (pin "5")
  (pin "7")
  (pin "3")
  (pin "8")
  (pin "1")
  (pin "9")
  (pin "4")
  (pin "2")
  (pin "6"))
 (symbol
  (lib_id "Device:C")
  (at 62.23 99.06 0)
  (mirror y)
  (unit 1)
  (exclude_from_sim no)
  (in_bom yes)
  (on_board yes)
  (dnp no)
  (property "Reference" "CD46" (at 58.42 97.7899 0) (effects (font (size 1.27 1.27)) (justify left)))
  (property "Value" "25pF" (at 58.42 100.3299 0) (effects (font (size 1.27 1.27)) (justify left)))
  (property "Footprint" "" (at 61.2648 102.87 0) (effects (font (size 1.27 1.27)) (hide yes)))
  (property "Datasheet" "~" (at 62.23 99.06 0) (effects (font (size 1.27 1.27)) (hide yes)))
  (property "Description" "Unpolarized capacitor" (at 62.23 99.06 0) (effects (font (size 1.27 1.27)) (hide yes)))
  (pin "2")
  (pin "1"))
 (symbol
  (lib_id "Device:R_US")
  (at 251.46 55.88 0)
  (unit 1)
  (exclude_from_sim no)
  (in_bom yes)
  (on_board yes)
  (dnp no)
  (property "Reference" "CD23" (at 254 54.6099 0) (effects (font (size 1.27 1.27)) (justify left)))
  (property "Value" "120K" (at 254 57.1499 0) (effects (font (size 1.27 1.27)) (justify left)))
  (property "Footprint" "" (at 252.476 56.134 90) (effects (font (size 1.27 1.27)) (hide yes)))
  (property "Datasheet" "~" (at 251.46 55.88 0) (effects (font (size 1.27 1.27)) (hide yes)))
  (property "Description" "Resistor, US symbol" (at 251.46 55.88 0) (effects (font (size 1.27 1.27)) (hide yes)))
  (pin "1")
  (pin "2"))
 (symbol
  (lib_id "Valve:ECC81")
  (at 120.65 161.29 0)
  (unit 3)
  (exclude_from_sim no)
  (in_bom yes)
  (on_board yes)
  (dnp no)
  (fields_autoplaced yes)
  (property "Reference" "V1204" (at 127 160.0199 0) (effects (font (size 1.27 1.27)) (justify left)))
  (property "Value" "5963" (at 127 162.5599 0) (effects (font (size 1.27 1.27)) (justify left)))
  (property "Footprint" "Valve:Valve_Noval_P" (at 127.508 171.45 0) (effects (font (size 1.27 1.27)) (hide yes)))
  (property "Datasheet" "http://www.r-type.org/pdfs/ecc81.pdf" (at 120.65 161.29 0) (effects (font (size 1.27 1.27)) (hide yes)))
  (property "Description" "double triode" (at 120.65 161.29 0) (effects (font (size 1.27 1.27)) (hide yes)))
  (pin "5")
  (pin "7")
  (pin "3")
  (pin "8")
  (pin "1")
  (pin "9")
  (pin "4")
  (pin "2")
  (pin "6"))
 (symbol
  (lib_id "Tube_6BC7:6BC7")
  (at 142.24 168.91 0)
  (unit 2)
  (exclude_from_sim no)
  (in_bom yes)
  (on_board yes)
  (dnp no)
  (fields_autoplaced yes)
  (property "Reference" "V1205" (at 151.13 160.0199 0) (effects (font (size 1.27 1.27)) (justify left)))
  (property "Value" "6BC7" (at 151.13 162.5599 0) (effects (font (size 1.27 1.27)) (justify left)))
  (property "Footprint" "Valve:Valve_Mini_P" (at 143.51 187.96 0) (effects (font (size 1.27 1.27)) (hide yes)))
  (property "Datasheet" "" (at 142.24 163.83 0) (effects (font (size 1.27 1.27)) (hide yes)))
  (property "Description" "triple diode" (at 142.24 149.352 0) (effects (font (size 1.27 1.27)) (hide yes)))
  (pin "4")
  (pin "6")
  (pin "9")
  (pin "1")
  (pin "2")
  (pin "8")
  (pin "7")
  (pin "5"))
 (symbol
  (lib_id "Device:R_US")
  (at 217.17 55.88 0)
  (unit 1)
  (exclude_from_sim no)
  (in_bom yes)
  (on_board yes)
  (dnp no)
  (property "Reference" "CD22" (at 219.71 54.6099 0) (effects (font (size 1.27 1.27)) (justify left)))
  (property "Value" "120K" (at 219.71 57.1499 0) (effects (font (size 1.27 1.27)) (justify left)))
  (property "Footprint" "" (at 218.186 56.134 90) (effects (font (size 1.27 1.27)) (hide yes)))
  (property "Datasheet" "~" (at 217.17 55.88 0) (effects (font (size 1.27 1.27)) (hide yes)))
  (property "Description" "Resistor, US symbol" (at 217.17 55.88 0) (effects (font (size 1.27 1.27)) (hide yes)))
  (pin "1")
  (pin "2"))
 (symbol
  (lib_id "Device:C")
  (at 146.05 99.06 0)
  (unit 1)
  (exclude_from_sim no)
  (in_bom yes)
  (on_board yes)
  (dnp no)
  (property "Reference" "CD19" (at 149.86 97.7899 0) (effects (font (size 1.27 1.27)) (justify left)))
  (property "Value" "25pF" (at 149.86 100.3299 0) (effects (font (size 1.27 1.27)) (justify left)))
  (property "Footprint" "" (at 147.0152 102.87 0) (effects (font (size 1.27 1.27)) (hide yes)))
  (property "Datasheet" "~" (at 146.05 99.06 0) (effects (font (size 1.27 1.27)) (hide yes)))
  (property "Description" "Unpolarized capacitor" (at 146.05 99.06 0) (effects (font (size 1.27 1.27)) (hide yes)))
  (pin "2")
  (pin "1"))
 (symbol
  (lib_id "power:VCCQ")
  (at 251.46 49.53 0)
  (unit 1)
  (exclude_from_sim no)
  (in_bom yes)
  (on_board yes)
  (dnp no)
  (fields_autoplaced yes)
  (property "Reference" "#PWR21" (at 251.46 53.34 0) (effects (font (size 1.27 1.27)) (hide yes)))
  (property "Value" "+200V" (at 251.46 44.45 0) (effects (font (size 1.27 1.27))))
  (property "Footprint" "" (at 251.46 49.53 0) (effects (font (size 1.27 1.27)) (hide yes)))
  (property "Datasheet" "" (at 251.46 49.53 0) (effects (font (size 1.27 1.27)) (hide yes)))
  (property "Description" "Power symbol creates a global label with name \"VCCQ\"" (at 251.46 49.53 0) (effects (font (size 1.27 1.27)) (hide yes)))
  (pin "1"))
 (symbol
  (lib_id "power:VCCQ")
  (at 104.14 49.53 0)
  (unit 1)
  (exclude_from_sim no)
  (in_bom yes)
  (on_board yes)
  (dnp no)
  (fields_autoplaced yes)
  (property "Reference" "#PWR18" (at 104.14 53.34 0) (effects (font (size 1.27 1.27)) (hide yes)))
  (property "Value" "+200V" (at 104.14 44.45 0) (effects (font (size 1.27 1.27))))
  (property "Footprint" "" (at 104.14 49.53 0) (effects (font (size 1.27 1.27)) (hide yes)))
  (property "Datasheet" "" (at 104.14 49.53 0) (effects (font (size 1.27 1.27)) (hide yes)))
  (property "Description" "Power symbol creates a global label with name \"VCCQ\"" (at 104.14 49.53 0) (effects (font (size 1.27 1.27)) (hide yes)))
  (pin "1"))
 (symbol
  (lib_id "Device:R_US")
  (at 133.35 78.74 0)
  (unit 1)
  (exclude_from_sim no)
  (in_bom yes)
  (on_board yes)
  (dnp no)
  (property "Reference" "CD20" (at 135.89 77.4699 0) (effects (font (size 1.27 1.27)) (justify left)))
  (property "Value" "390K" (at 135.89 80.0099 0) (effects (font (size 1.27 1.27)) (justify left)))
  (property "Footprint" "" (at 134.366 78.994 90) (effects (font (size 1.27 1.27)) (hide yes)))
  (property "Datasheet" "~" (at 133.35 78.74 0) (effects (font (size 1.27 1.27)) (hide yes)))
  (property "Description" "Resistor, US symbol" (at 133.35 78.74 0) (effects (font (size 1.27 1.27)) (hide yes)))
  (pin "1")
  (pin "2"))
 (symbol
  (lib_id "power:Earth")
  (at 121.92 100.33 0)
  (unit 1)
  (exclude_from_sim no)
  (in_bom yes)
  (on_board yes)
  (dnp no)
  (fields_autoplaced yes)
  (property "Reference" "#PWR19" (at 121.92 106.68 0) (effects (font (size 1.27 1.27)) (hide yes)))
  (property "Value" "Earth" (at 121.92 105.41 0) (effects (font (size 1.27 1.27)) (hide yes)))
  (property "Footprint" "" (at 121.92 100.33 0) (effects (font (size 1.27 1.27)) (hide yes)))
  (property "Datasheet" "~" (at 121.92 100.33 0) (effects (font (size 1.27 1.27)) (hide yes)))
  (property "Description" "Power symbol creates a global label with name \"Earth\"" (at 121.92 100.33 0) (effects (font (size 1.27 1.27)) (hide yes)))
  (pin "1"))
 (symbol
  (lib_id "Device:R_US")
  (at 133.35 60.96 0)
  (unit 1)
  (exclude_from_sim no)
  (in_bom yes)
  (on_board yes)
  (dnp no)
  (property "Reference" "AB47" (at 135.89 59.6899 0) (effects (font (size 1.27 1.27)) (justify left)))
  (property "Value" "43K 1W" (at 135.89 62.2299 0) (effects (font (size 1.27 1.27)) (justify left)))
  (property "Footprint" "" (at 134.366 61.214 90) (effects (font (size 1.27 1.27)) (hide yes)))
  (property "Datasheet" "~" (at 133.35 60.96 0) (effects (font (size 1.27 1.27)) (hide yes)))
  (property "Description" "Resistor, US symbol" (at 133.35 60.96 0) (effects (font (size 1.27 1.27)) (hide yes)))
  (pin "1")
  (pin "2"))
 (symbol
  (lib_id "power:VCCQ")
  (at 217.17 49.53 0)
  (unit 1)
  (exclude_from_sim no)
  (in_bom yes)
  (on_board yes)
  (dnp no)
  (fields_autoplaced yes)
  (property "Reference" "#PWR20" (at 217.17 53.34 0) (effects (font (size 1.27 1.27)) (hide yes)))
  (property "Value" "+200V" (at 217.17 44.45 0) (effects (font (size 1.27 1.27))))
  (property "Footprint" "" (at 217.17 49.53 0) (effects (font (size 1.27 1.27)) (hide yes)))
  (property "Datasheet" "" (at 217.17 49.53 0) (effects (font (size 1.27 1.27)) (hide yes)))
  (property "Description" "Power symbol creates a global label with name \"VCCQ\"" (at 217.17 49.53 0) (effects (font (size 1.27 1.27)) (hide yes)))
  (pin "1")))
